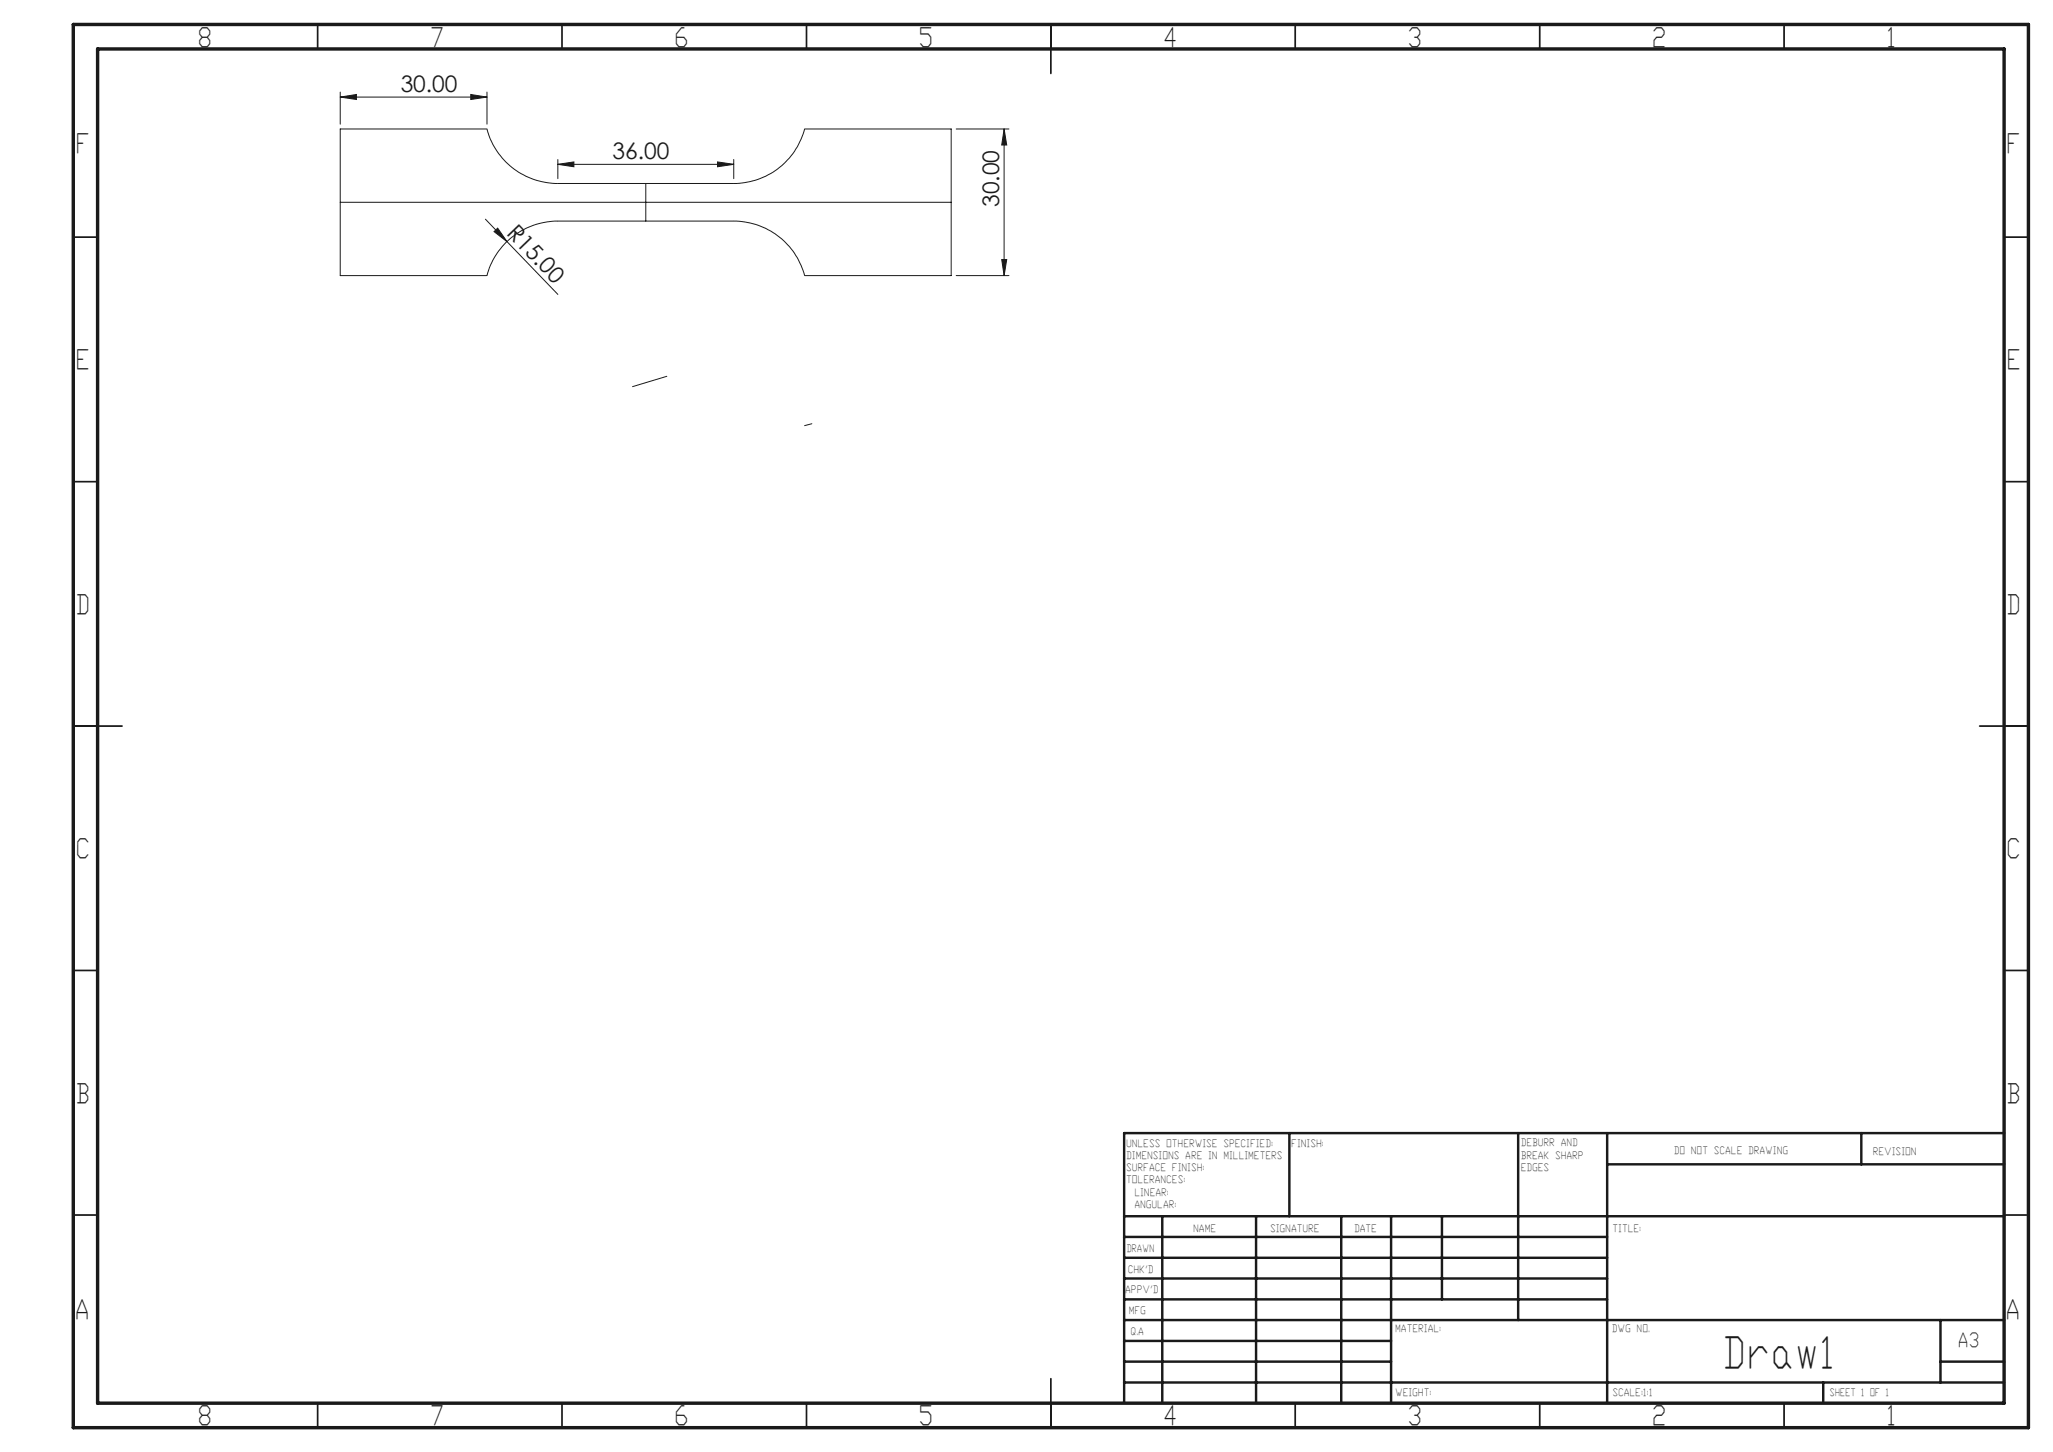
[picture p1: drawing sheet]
<svg xmlns="http://www.w3.org/2000/svg" width="420mm" height="297mm" viewBox="0 0 420 297" stroke-linecap="round" stroke-linejoin="round" font-family="sans-serif">
<g fill="none" stroke="#191924" stroke-width=".2">
<path d="M69.6 19.9l3.3-.6v1.1zM69.6 18.8v6.6M69.6 19.9h30M96.3 19.3l3.3 .6-3.3 .5zM99.6 18.8v6.6M69.6 26.4h30a15 15 0 0 0 14.5 11.1h36a15 15 0 0 0 14.5-11.1h30v30h-30a15 15 0 0 0-14.5-11.2h-36a15.1 15.1 0 0 0-14.5 11.2h-30zM114.1 33.6l3.3-.5v1zM114.1 32.6v3.9M114.1 33.6h36M132.1 37.5v7.7M146.8 33.1l3.3 .5-3.3 .5zM150.1 32.6v3.9"/>
<path d="M195.6 26.4h10.8M205.4 26.4l.6 3.3h-1.1zM205.4 26.4v30M69.6 41.4h125M99.3 44.8l14.8 15.4M101.1 47.4l.7-.7 1.9 2.7zM195.6 56.4h10.8M204.9 53.1h1.1l-.6 3.3zM136.4 77l-7 2.1M166.1 86.7l-1.5 .4"/>
</g>
<g fill="none" stroke="#191924" stroke-width=".35">
<path d="M65 5v5M115 5v5M165 5v5M215 5v10M265 5v5M315 5v5M365 5v5M15 48.5h5M410 48.5h5M15 98.5h5M410 98.5h5M15 148.5h10"/>
<path d="M405 148.5h10M15 198.5h5M410 198.5h5M15 248.5h5M410 248.5h5M65 287v5M115 287v5M165 287v5M215 282v10M265 287v5M315 287v5M365 287v5"/>
</g>
<g fill="none" stroke="#191924" stroke-width=".5">
<path d="M263.8 231.8v17M310.6 231.8v38.2M328.8 231.8v55.2M328.8 238.2h81.2M380.8 231.8v6.4M410 231.8h-180v55.2M230 248.8h180M230 257.3h98.8M230 253h98.8M237.8 248.8v38.2M257 248.8v38.2M274.4 248.8v38.2"/>
<path d="M284.6 248.8v38.2M295 248.8v17M230 265.8h98.8M230 261.5h98.8M230 278.5h54.6M230 274.3h54.6M230 270h180M397 278.5h13M397 270v12.8M230 282.8h180M373 282.8v4.2"/>
</g>
<path d="M15 5h400v287h-400zM20 10h390v277h-390z" fill="none" stroke="#191924" stroke-width=".7"/>
<g fill="#191924">
<path d="M101.1 47.4l.7-.7 1.9 2.7z"/>
<path d="M69.6 19.9l3.3-.6v1.1zM96.3 19.3l3.3 .6-3.3 .5zM114.1 33.6l3.3-.5v1zM146.8 33.1l3.3 .5-3.3 .5z"/>
<path d="M204.9 53.1h1.1l-.6 3.3zM205.4 26.4l.6 3.3h-1.1z"/>
</g>
<text font-size="8.7" fill="#191924" x="353.1" y="279.7">Draw1</text>
<g font-size="5.4" fill="#191924">
<text x="40.9" y="9.5">8</text>
<text x="88.4" y="9.5">7</text>
<text x="138.4" y="9.5">6</text>
<text x="188.4" y="9.5">5</text>
<text x="238.4" y="9.5">4</text>
<text x="288.4" y="9.5">3</text>
<text x="338.4" y="9.5">2</text>
<text x="386.4" y="9.5">1</text>
<text x="15.9" y="31.3">F</text>
<text x="410.9" y="31.3">F</text>
<text x="16" y="75.5">E</text>
<text x="411" y="75.5">E</text>
<text x="15.9" y="125.5">D</text>
<text x="410.9" y="125.5">D</text>
<text x="15.9" y="175.5">C</text>
<text x="410.9" y="175.5">C</text>
<text x="15.9" y="225.5">B</text>
<text x="410.9" y="225.5">B</text>
<text x="15.8" y="269.8">A</text>
<text x="410.8" y="269.8">A</text>
<text x="40.9" y="291.5">8</text>
<text x="88.4" y="291.5">7</text>
<text x="138.4" y="291.5">6</text>
<text x="188.4" y="291.5">5</text>
<text x="238.4" y="291.5">4</text>
<text x="288.4" y="291.5">3</text>
<text x="338.4" y="291.5">2</text>
<text x="386.4" y="291.5">1</text>
</g>
<g font-size="4.7" fill="#191924">
<text x="82" y="18.8">30.00</text>
<text x="125.3" y="32.6">36.00</text>
<text x="103.5" y="47.8" transform="rotate(46 103.5 47.8)">R15.00</text>
<text x="204.4" y="42.4" transform="rotate(-90 204.4 42.4)">30.00</text>
</g>
<text font-size="4" fill="#191924" x="400.9" y="275.5">A3</text>
<g font-size="2" fill="#191924">
<text x="230.6" y="234.6">UNLESS OTHERWISE SPECIFIED:</text>
<text x="230.6" y="237.1">DIMENSIONS ARE IN MILLIMETERS</text>
<text x="230.6" y="239.6">SURFACE FINISH:</text>
<text x="264.4" y="234.6">FINISH:</text>
<text x="311.3" y="234.5">DEBURR AND</text>
<text x="311.3" y="237">BREAK SHARP</text>
<text x="311.3" y="239.5">EDGES</text>
<text x="342.6" y="236">DO NOT SCALE DRAWING</text>
<text x="383.3" y="236.2">REVISION</text>
<text x="230.6" y="242.1">TOLERANCES:</text>
<text x="232.3" y="244.6">LINEAR:</text>
<text x="232.3" y="247.1">ANGULAR:</text>
<text x="244.3" y="252">NAME</text>
<text x="260" y="251.9">SIGNATURE</text>
<text x="277.2" y="251.9">DATE</text>
<text x="330.1" y="251.9">TITLE:</text>
<text x="230.6" y="256.1">DRAWN</text>
<text x="230.9" y="260.3">CHK'D</text>
<text x="230.4" y="264.4">APPV'D</text>
<text x="231.1" y="268.8">MFG</text>
<text x="231.5" y="273">Q.A</text>
<text x="285.6" y="272.5">MATERIAL:</text>
<text x="330" y="272.5">DWG NO.</text>
<text x="285.6" y="285.5">WEIGHT:</text>
<text x="330.1" y="285.6">SCALE:1:1</text>
<text x="374.5" y="285.6">SHEET 1 OF 1</text>
</g>
</svg>
